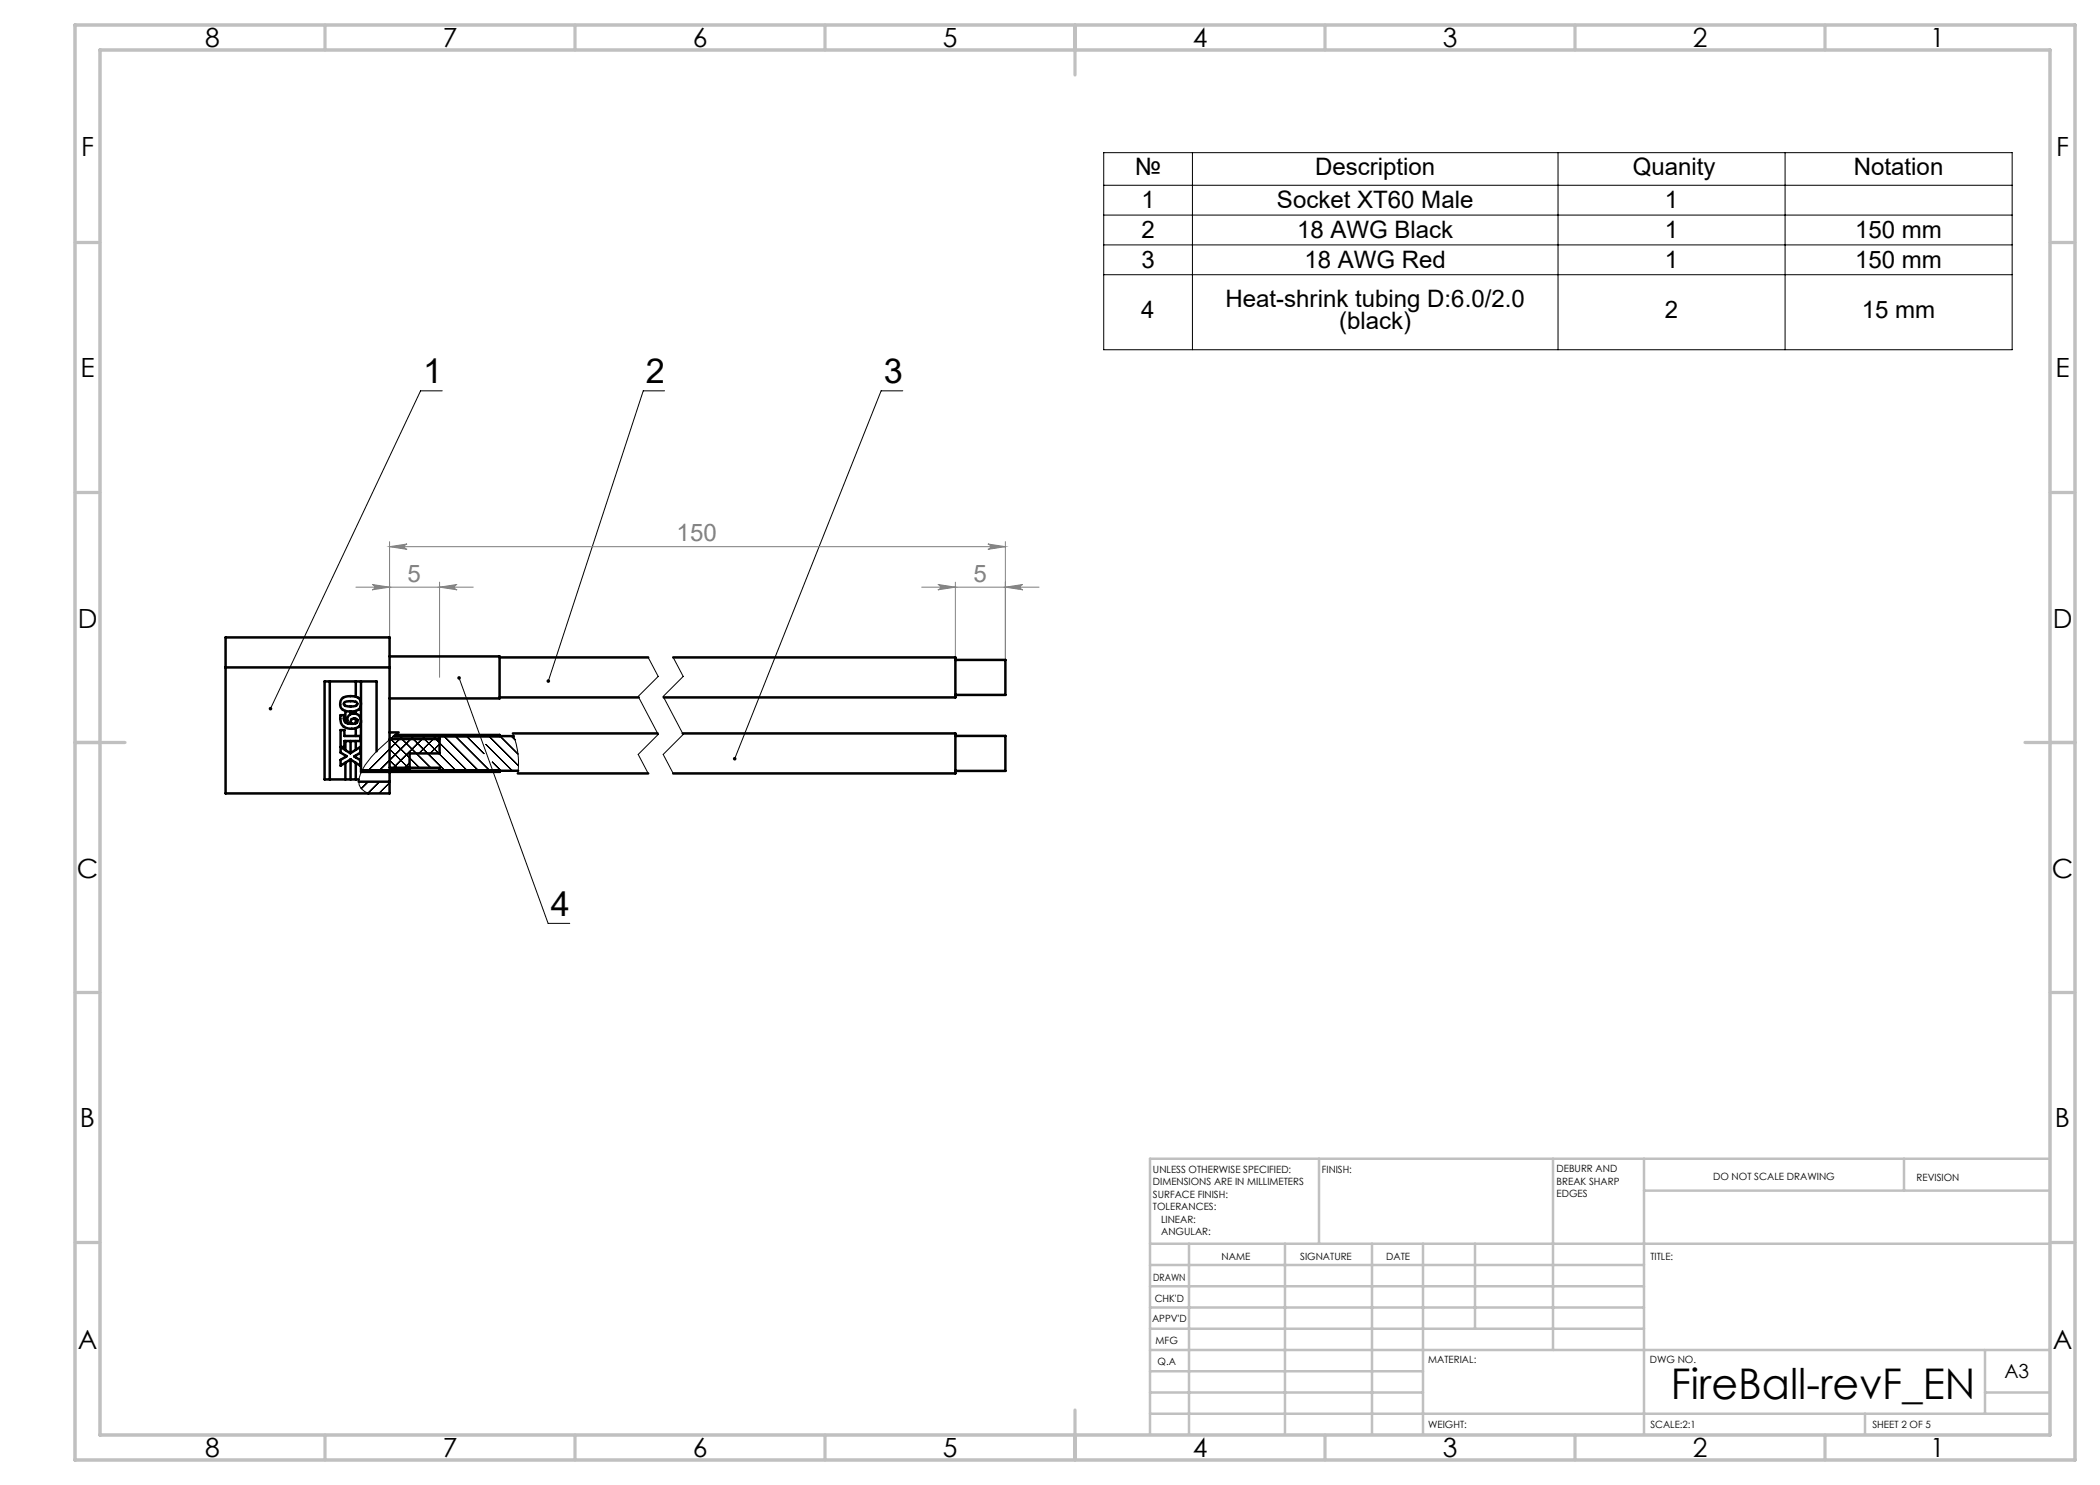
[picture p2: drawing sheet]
<svg xmlns="http://www.w3.org/2000/svg" width="420mm" height="297mm" viewBox="0 0 420 297" stroke-linecap="round" stroke-linejoin="round" font-family="sans-serif">
<g fill="none" stroke="#808080" stroke-width=".2">
<path d="M71.2 117.4h23.4M74.4 116.9l3.5 .5-3.5 .6a.54 .54 0 0 0 .5-.6 .54 .54 0 0 0-.5-.5zM77.9 109.3l3.5-.5a.54 .54 0 0 0-.5 .5 .54 .54 0 0 0 .5 .6zM77.9 108.3v25.2M77.9 109.3h123.2M87.9 116.4v19.1M87.9 117.4l3.5-.5a.54 .54 0 0 0-.5 .5 .54 .54 0 0 0 .5 .6zM184.3 117.4h23.5M187.6 116.9l3.5 .5-3.5 .6a.54 .54 0 0 0 .5-.6 .54 .54 0 0 0-.5-.5zM191.1 116.4v15.1M197.6 108.8l3.5 .5-3.5 .6a.54 .54 0 0 0 .5-.6 .54 .54 0 0 0-.5-.5zM201.1 108.3v23.7"/>
<path d="M201.1 117.4l3.5-.5a.54 .54 0 0 0-.5 .5 .54 .54 0 0 0 .5 .6z"/>
</g>
<g fill="none" stroke="#000" stroke-width=".2">
<path d="M220.7 30.5h181.7v39.5h-181.7zM220.7 37.1h181.7M238.5 30.5v39.5M311.6 30.5v39.5M357 30.5v39.5M220.7 43h181.7M220.7 49h181.7M220.7 54.9h181.7M88.4 78.2h-4.3l-30 63.5M132.9 78.2h-4.2l-19 58M180.6 78.2h-4.4l-29.3 73.5M91.8 135.6l17.8 49.1h4.4"/>
<path d="M129.6 131.5l2 3.8-4 4 4 7.6-4 4 2 3.8M134.6 131.5l2 3.8-4 4 4 7.6-4 4 2 3.8"/>
</g>
<g fill="none" stroke="#c0c0c0" stroke-width=".65">
<path d="M65 5v5M115 5v5M165 5v5M215 5v10M265 5v5M315 5v5M365 5v5M15 48.5h5M410 48.5h5M15 98.5h5M410 98.5h5M15 148.5h10"/>
<path d="M405 148.5h10M15 198.5h5M410 198.5h5M15 248.5h5M410 248.5h5M65 287v5M115 287v5M165 287v5M215 282v10M265 287v5M315 287v5M365 287v5"/>
</g>
<g fill="none" stroke="#c0c0c0" stroke-width=".5">
<path d="M263.8 231.8v17M310.6 231.8v38.2M328.8 231.8v55.2M328.8 238.1h81.2M380.8 231.8v6.3M410 231.8h-180v55.2M230 248.8h180M230 257.3h98.8M230 253h98.8M237.8 248.8v38.2M257 248.8v38.2M274.4 248.8v38.2"/>
<path d="M284.6 248.8v38.2M295 248.8v17M230 265.8h98.8M230 261.5h98.8M230 278.5h54.6M230 274.3h54.6M230 270h180M397 278.5h13M397 270v12.8M230 282.8h180M373 282.8v4.2"/>
</g>
<path d="M15 5h400v287h-400zM20 10h390v277h-390z" fill="none" stroke="#c0c0c0" stroke-width=".7"/>
<path d="M53.8 141.5a.36 .36 0 0 0 .1 .6l.2-.4-.2 .4a.36 .36 0 0 0 .6-.4 .36 .36 0 0 0-.7-.2zM109.4 136a.36 .36 0 0 0 .2 .6l.1-.4-.1 .4a.36 .36 0 0 0 .4-.5 .36 .36 0 0 0-.6-.1zM146.7 151.5a.36 .36 0 0 0 .1 .6l.1-.4-.1 .4a.36 .36 0 0 0 .5-.4 .36 .36 0 0 0-.6-.2zM91.5 135.3a.36 .36 0 0 0 .2 .6 .36 .36 0 0 0 .5-.3 .36 .36 0 0 0-.5-.4l.1 .4-.1-.4z" fill="#000"/>
<path d="M87.9 117.4l3.5-.5a.54 .54 0 0 0-.5 .5 .54 .54 0 0 0 .5 .6zM74.4 116.9l3.5 .5-3.5 .6a.54 .54 0 0 0 .5-.6 .54 .54 0 0 0-.5-.5zM201.1 117.4l3.5-.5a.54 .54 0 0 0-.5 .5 .54 .54 0 0 0 .5 .6zM187.6 116.9l3.5 .5-3.5 .6a.54 .54 0 0 0 .5-.6 .54 .54 0 0 0-.5-.5zM197.6 108.8l3.5 .5-3.5 .6a.54 .54 0 0 0 .5-.6 .54 .54 0 0 0-.5-.5zM77.9 109.3l3.5-.5a.54 .54 0 0 0-.5 .5 .54 .54 0 0 0 .5 .6z" fill="#808080"/>
<g fill="none" stroke="#000" stroke-width=".2">
<path d="M72.5 154.1l-.3 .3M73.6 156.3l-1.4 1.4M74.7 154.1l-.2 .3M75.9 156.3l-2.3 2.3M77 154.1l-.3 .3M77.9 156.6l-2.1 2.1M77.9 152.1l1.5 1.5M77.9 149.8l3.8 3.8M77.9 147.9a20.7 20.7 0 0 0-5.7 6.5 2.72 2.72 0 0 0 1.5 4.3M78.2 147.8l5.7 5.8M78.8 147.2l-.9 .7M79.2 154.1l-.2 .3"/>
<path d="M79.4 146.7l-1.5 1.2M79.6 147l-.2 .2M79.7 146.5l-1.9 1.5M80.4 147.8l5.7 5.8M80.7 147l-7.3 7.4M81.4 154.1l-.2 .3M81.9 147l-.3 .2M81.9 152.6l-1.8 1.8M82.6 154.1l-.3 .3M82.6 147.8l6.4 6.3M83 147l-7.4 7.4M83.7 154.1l-.2 .3"/>
<path d="M84.1 147l-.2 .2M84.8 154.1l-.2 .3M84.9 147.8l6.3 6.3M85.2 147l-7.4 7.4M85.9 154.1l-.2 .3M86.4 147l-.3 .2M87.1 154.1l-.3 .3M87.1 147.8l6.4 6.3M87.5 147l-3.7 3.7M87.9 148.8l-1.9 1.9M88.2 154.1l-.2 .3M88.6 147l-.2 .2"/>
<path d="M88.8 147.2l6.9 6.9M89.3 154.1l-.2 .3M89.7 147l-.2 .2M90.4 154.1l-.2 .3M90.8 147l-.2 .2M91 147.2l7 6.9M91.5 154.1l-.2 .3M92 147l-.3 .2M92.7 154.1l-.3 .3M93.1 147l-.2 .2M93.3 147.2l3.5 3.5M93.8 154.1l-.2 .3"/>
<path d="M94.2 147l-.2 .2M94.9 154.1l-.2 .3M95.3 147l-.2 .2M96 154.1l-.2 .3M97.2 154.1l-.3 .3M97.2 148.9l5.3 5.2M97.6 147l-.2 .2M97.8 147.2l5.9 6M98.1 154.3v.1M98.5 152.4l1.7 1.7M98.7 147l-.2 .2M99.4 154.1l-.2 .3"/>
<path d="M99.8 147l-.2 .2M100 147.2l3.6 3.6M102.3 147.2l.7 .8M102.6 146.7a15.8 15.8 0 0 1 1 8"/>
</g>
<g fill="none" stroke="#000" stroke-width=".5">
<path d="M45.1 133.5h32.8M66 136.3v19.6M68.3 139.9a2.97 2.97 0 0 1 3.7 0 1.53 1.53 0 0 1-1.3 2.4 2.49 2.49 0 0 1-2.4-.6 1.7 1.7 0 0 1 0-1.8zM71.2 136.3v3M72.2 136.3v4.3M77.9 131.3h22v8.4h-22M99.9 139.5h27.8M99.9 131.5h29.7M134.6 131.5h56.5v8h-58.4M191.1 132h10v7h-10M68.1 143h.8a1.2 1.2 0 0 0 .8 1.8 1.35 1.35 0 0 1 .5-2.1 1.35 1.35 0 0 1 1.9 .9 1.64 1.64 0 0 1-.3 1.7 1.64 1.64 0 0 1-1.7 .5 2 2 0 0 1-2-2.8zM68.1 146h.8v1.2h3.2v1h-3.2v1.2h-.8l2 1.3 2-1.3v1.1l-1.3 .8 1.3 .8v1.1l-2-1.3-2 1.2v-1.1l1.2-.7-1.2-.8z"/>
<path d="M68.9 140.4a2.56 2.56 0 0 1 2.5 .2v.4a2.58 2.58 0 0 1-2.5 0l-.1-.2zM69.1 142.2v2.3M69.1 148.2v1.8M69.1 151.1v.3M69.1 152.5v3.4M70.1 142.3v.5M70.1 148.2v2.4M70.1 151.9v4M70.3 143.9a.73 .73 0 0 1 1.2 .3 .96 .96 0 0 1-1.3 .6l-.1-.5zM71.2 142.2v.5M71.2 143.8v.9M71.2 145.7v1.5"/>
<path d="M71.2 148.2v1.8M71.2 151.1v.4M71.2 152.6v3.3M71.7 156.3h6.2M72.2 140.9v3.1M72.2 144.4v10M72.3 154.1h31.3M75.3 150.3v-14h-10.4v19.6h6.9M77.9 154.4v1.9M77.9 146.5h1.8M78 147.8h9.9M78.8 147.2h24"/>
<path d="M79.1 147h20.8v.2M87.9 154.1v-.5h-10v-26.1h-32.8v31.2h32.8v-2.4M87.9 147.2v3.5h-6v3.4M99.9 154.1v.3h-27.7M102.6 146.7h28.9M103.6 154.7h26M136.5 146.7h54.6v8h-56.5M191.1 147.2h10v7h-10"/>
</g>
<text font-size="8.5" x="334.2" y="279.7">FireBall-revF_EN</text>
<g font-size="6.9">
<text x="84.6" y="76.6">1</text>
<text x="129.2" y="76.6">2</text>
<text x="176.8" y="76.6">3</text>
<text x="110.1" y="183.1">4</text>
</g>
<g font-size="5.3">
<text x="41" y="9.5">8</text>
<text x="88.5" y="9.5">7</text>
<text x="138.5" y="9.5">6</text>
<text x="188.5" y="9.5">5</text>
<text x="238.5" y="9.5">4</text>
<text x="288.5" y="9.5">3</text>
<text x="338.5" y="9.5">2</text>
<text x="386" y="9.5">1</text>
<text x="16.2" y="31.3">F</text>
<text x="411.2" y="31.3">F</text>
<text x="16.1" y="75.5">E</text>
<text x="411.1" y="75.5">E</text>
<text x="15.5" y="125.5">D</text>
<text x="410.5" y="125.5">D</text>
<text x="15.4" y="175.5">C</text>
<text x="410.4" y="175.5">C</text>
<text x="16" y="225.5">B</text>
<text x="411" y="225.5">B</text>
<text x="15.5" y="269.8">A</text>
<text x="410.5" y="269.8">A</text>
<text x="41" y="291.5">8</text>
<text x="88.5" y="291.5">7</text>
<text x="138.5" y="291.5">6</text>
<text x="188.5" y="291.5">5</text>
<text x="238.5" y="291.5">4</text>
<text x="288.5" y="291.5">3</text>
<text x="338.5" y="291.5">2</text>
<text x="386" y="291.5">1</text>
</g>
<g font-size="4.8">
<text x="227" y="35">№</text>
<text x="263" y="35">Description</text>
<text x="326.6" y="35">Quanity</text>
<text x="370.8" y="35">Notation</text>
<text x="228.3" y="41.7">1</text>
<text x="255.4" y="41.7">Socket XT60 Male</text>
<text x="333" y="41.7">1</text>
<text x="228.3" y="47.6">2</text>
<text x="259.4" y="47.6">18 AWG Black</text>
<text x="333" y="47.6">1</text>
<text x="371" y="47.6">150 mm</text>
<text x="228.3" y="53.6">3</text>
<text x="260.9" y="53.6">18 AWG Red</text>
<text x="333" y="53.6">1</text>
<text x="371" y="53.6">150 mm</text>
<text x="228.3" y="63.6">4</text>
<text x="245.1" y="61.4">Heat-shrink tubing D:6.0/2.0</text>
<text x="267.8" y="65.9">(black)</text>
<text x="333" y="63.6">2</text>
<text x="372.4" y="63.6">15 mm</text>
</g>
<g font-size="4.8" fill="#808080">
<text x="135.3" y="108.3">150</text>
<text x="81.5" y="116.4">5</text>
<text x="194.7" y="116.4">5</text>
</g>
<text font-size="3.9" x="400.9" y="275.5">A3</text>
<g font-size="2">
<text x="230.6" y="234.6">UNLESS OTHERWISE SPECIFIED:</text>
<text x="230.6" y="237.1">DIMENSIONS ARE IN MILLIMETERS</text>
<text x="230.6" y="239.6">SURFACE FINISH:</text>
<text x="264.4" y="234.6">FINISH:</text>
<text x="311.3" y="234.5">DEBURR AND</text>
<text x="311.3" y="237">BREAK SHARP</text>
<text x="311.3" y="239.5">EDGES</text>
<text x="342.6" y="236">DO NOT SCALE DRAWING</text>
<text x="383.3" y="236.2">REVISION</text>
<text x="230.6" y="242.1">TOLERANCES:</text>
<text x="232.2" y="244.6">LINEAR:</text>
<text x="232.2" y="247.1">ANGULAR:</text>
<text x="244.3" y="252">NAME</text>
<text x="260" y="251.9">SIGNATURE</text>
<text x="277.2" y="251.9">DATE</text>
<text x="330.1" y="251.9">TITLE:</text>
<text x="230.6" y="256.1">DRAWN</text>
<text x="230.9" y="260.3">CHK'D</text>
<text x="230.4" y="264.4">APPV'D</text>
<text x="231.1" y="268.8">MFG</text>
<text x="231.5" y="273">Q.A</text>
<text x="285.6" y="272.5">MATERIAL:</text>
<text x="330" y="272.5">DWG NO.</text>
<text x="285.6" y="285.5">WEIGHT:</text>
<text x="330.1" y="285.6">SCALE:2:1</text>
<text x="374.5" y="285.6">SHEET 2 OF 5</text>
</g>
</svg>
